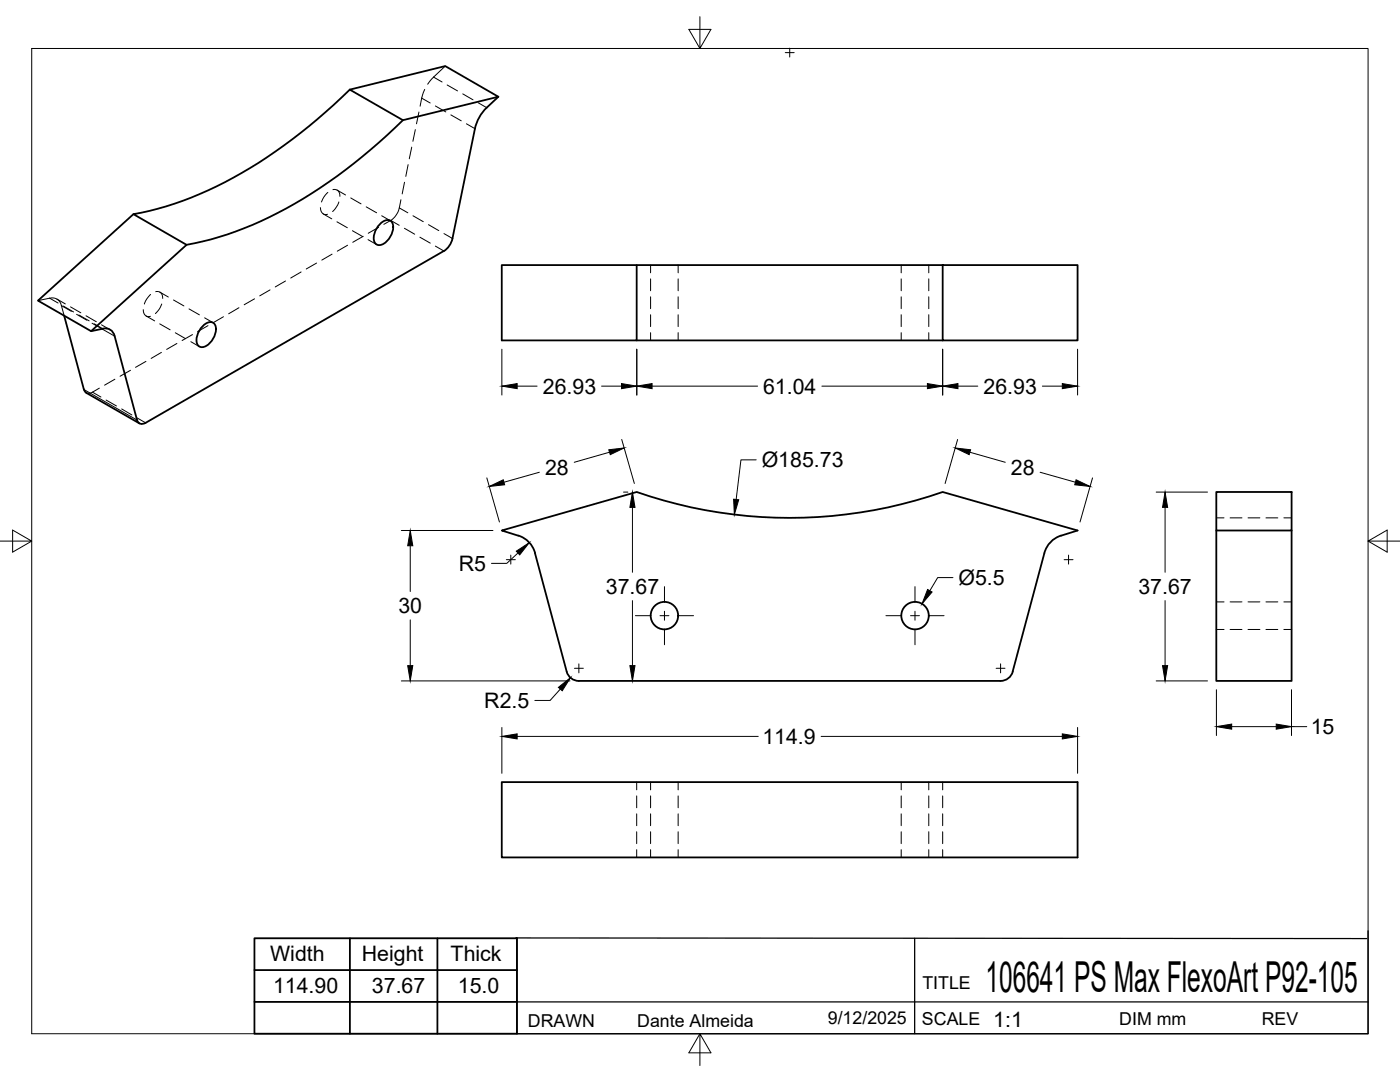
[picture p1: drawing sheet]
<svg xmlns="http://www.w3.org/2000/svg" width="279mm" height="216mm" viewBox="0 0 279 216" stroke-linecap="round" stroke-linejoin="round" font-family="sans-serif">
<!-- layer: Visible -->
<g fill="none" stroke="#000" stroke-width=".36">
<path d="M69.8 17.9l19.1-4.7 10.6 6.1-19.1 4.7zM69.8 17.9a96.9 96.9 0 0 1-33.4 22.2l-4.9 1.6-4.9 1 10.6 6.2-19 17.2M99.5 19.3l-2.4 2.2M80.4 24a96.6 96.6 0 0 1-33.3 22.2l-5 1.6-4.9 1.1M94.8 25.7l-4.5 21.9-.6 1.4-1.1 1.1M97.1 21.5l-1.3 1.6-.6 1.3-.4 1.3M26.6 42.7l-19 17.3 10.6 6.1 2.3-.5M75.7 44.9a1.66 1.66 0 0 1 2.5-.6 3.5 3.5 0 0 1-2.6 4.6 1.67 1.67 0 0 1-.8-2.5zM88.6 50.1l-59.5 34.3M127.1 52.9h-27v15h27v-15h61M188.1 52.9h27v15h-27zM12.8 63l3.9 14.7"/>
<path d="M16.8 77.7l.4 .7 10.6 6.1M20.5 65.6a1.88 1.88 0 0 1 2.4 1.5l4.4 16.7a1.04 1.04 0 0 0 1.8 .6M40.3 65.2a1.66 1.66 0 0 1 2.5-.5 3.5 3.5 0 0 1-2.6 4.6 1.67 1.67 0 0 1-.8-2.5zM127.1 67.9h61M242.7 98.2h15.1v7.7h-15.1zM103.4 106.9l-3.3-1 27-7.7a92.8 92.8 0 0 0 61 0l27 7.7-3.3 1a4.9 4.9 0 0 0-3.4 3.4l-6.3 23.7a2.46 2.46 0 0 1-2.4 1.9M103.5 106.9a5 5 0 0 1 3.3 3.4l6.3 23.7a2.51 2.51 0 0 0 2.4 1.9h84.2M242.7 105.9v30h15.1v-30M100.1 156.1h115v15h-115z"/>
<circle cx="132.6" cy="122.8" r="2.74"/>
<circle cx="182.6" cy="122.8" r="2.74"/>
</g>
<!-- layer: Hidden -->
<g fill="none" stroke="#000" stroke-width=".2">
<path d="M84.8 17.8l-.5 1.2-.5 2.2M88.9 13.2l-2.8 2.6-.8 1M65.4 38.4l-.8 .9-.4 1M66.4 37.8a1.11 1.11 0 0 1 1.4 1.4M67.3 37.9l1.7 1M70 39.5l2.1 1.2M80 39.9l-.3 1.6a4.1 4.1 0 0 1-1.7 2.5l-1.4 .8M80.7 36.4l-.4 2.3M81.4 32.9l-.4 2.3M82.2 29.4l-.5 2.3M82.9 25.9l-.5 2.3M83.6 22.4l-.5 2.3"/>
<path d="M7.6 60l2.3-.5a1.86 1.86 0 0 1 2.4 1.5l.5 2M11.3 59.7l1.7 .9M30.1 58.8l-.8 .9-.5 1M31.1 58.2a1.11 1.11 0 0 1 1.4 1.3M31.9 58.3l1.7 1M34.6 59.9l2.1 1.1M50.8 59.6l-2.1 1.2M53.9 57.8l-2.1 1.2M57 56.1l-2.1 1.2M60.1 54.3l-2.1 1.2M63.2 52.5l-2.1 1.2M63.9 41.4a1.13 1.13 0 0 0 1.5 1.4"/>
<path d="M64.5 42.7l1.7 1M66.3 50.7l-2.1 1.2M67.2 44.3l2.1 1.1M67.6 40.3l-.5 1-.7 .9M69.4 48.9l-2.1 1.2M70.3 46l2.1 1.2M72.5 47.2l-2.1 1.1M73.1 41.3l2.1 1.2M73.4 47.8l1.7 1M75.6 45.4l-2.1 1.1M76.2 43.1l1.7 .9M129.8 52.9v1.5"/>
<path d="M129.8 55.6v2.4M129.8 59.2v2.4M135.3 52.9v1.5M135.3 55.6v2.4M135.3 59.2v2.4M179.9 52.9v1.5M179.9 55.6v2.4M179.9 59.2v2.4M185.4 52.9v1.5M185.4 55.6v2.4M185.4 59.2v2.4M14.1 61.2l2 1.2"/>
<path d="M17.2 63l2 1.2M19.8 77.4l-1.6 1-.5 .1-.5-.1M20.3 64.8l1.6 1M22.9 75.7l-2 1.2M26 73.9l-2 1.2M28.6 61.8a1.12 1.12 0 0 0 1.4 1.3M29.1 72.1l-2 1.2M29.2 63.1l1.7 .9M31.9 64.6l2.1 1.2M32.2 70.3l-2 1.2M32.3 60.7l-.5 1-.8 .9M35 66.4l2 1.2"/>
<path d="M35.3 68.5l-2 1.2M37.7 61.6l2.1 1.2M38.1 68.2l1.7 1M38.4 66.8l-2.1 1.1M40.8 63.4l1.7 1M41.5 65l-2.1 1.2M44.6 63.2l-2.1 1.2M47.7 61.4l-2.1 1.2M129.8 62.8v2.4M129.8 66.4v1.5M135.3 62.8v2.4M135.3 66.4v1.5"/>
<path d="M179.9 62.8v2.4M179.9 66.4v1.5M185.4 62.8v2.4M185.4 66.4v1.5M242.7 103.3h1.6M245.5 103.3h2.4M249.1 103.3h2.3M252.6 103.3h2.4M256.2 103.3h1.6M242.7 120.1h1.6M242.7 125.6h1.6M245.5 120.1h2.4"/>
<path d="M245.5 125.6h2.4M249.1 120.1h2.3M249.1 125.6h2.3M252.6 120.1h2.4M252.6 125.6h2.4M256.2 120.1h1.6M256.2 125.6h1.6M127.1 156.1v1.5M127.1 158.8v2.4M129.8 156.1v1.5M129.8 158.8v2.4M135.3 156.1v1.5"/>
<path d="M135.3 158.8v2.4M179.9 156.1v1.5M179.9 158.8v2.4M185.4 156.1v1.5M185.4 158.8v2.4M188.1 156.1v1.5M188.1 158.8v2.4M127.1 162.4v2.4M127.1 166v2.3M127.1 169.5v1.6M129.8 162.4v2.4M129.8 166v2.3"/>
<path d="M129.8 169.5v1.6M135.3 162.4v2.4M135.3 166v2.3M135.3 169.5v1.6M179.9 162.4v2.4M179.9 166v2.3M179.9 169.5v1.6M185.4 162.4v2.4M185.4 166v2.3M185.4 169.5v1.6M188.1 162.4v2.4M188.1 166v2.3"/>
<path d="M188.1 169.5v1.6"/>
</g>
<!-- layer: Hidden Narrow -->
<g fill="none" stroke="#000" stroke-width=".2">
<path d="M84.2 19.6l1.7 1M86.5 15.4l1.7 1M89.2 17l2.1 1.1M92.4 18.7l2 1.2M86.9 21.1l2.1 1.2M90 22.9l2.1 1.2M93.1 24.7l1.7 1M95.4 20.5l1.7 1M9.9 59.5l1.7 1M78 44l1.7 1M79.7 41.5l1.7 1M80.7 45.6l2.1 1.1"/>
<path d="M82.4 43.1l2.1 1.1M83.8 47.3l2.1 1.2M85.5 44.8l2.1 1.2M86.9 49.1l1.7 1M88.6 46.6l1.7 1M12.3 61l1.9 1.1M12.6 61.1l2.1 1.2M15.3 62.7l2 1.2M15.7 62.8l2.1 1.2M18.4 64.5l2 1.1M18.5 78.3l1.7 .9M18.8 64.6l1.7 1"/>
<path d="M21.2 79.8l2 1.2M24.3 81.6l2 1.2M27.4 83.4l1.7 1"/>
</g>
<!-- layer: Visible Narrow -->
<path d="M16.7 77.7l10.6 6.1M20.4 65.6l2.5 1.5" fill="none" stroke="#000" stroke-width=".2"/>
<!-- layer: Border -->
<path d="M6.3 9.7h266.7v196.6h-266.7zM139.7 3.3v6.4l2.2-3.8h-4.4l2.2 3.8M0 108h6.3l-3.8-2.2v4.4l3.8-2.2M273 108l3.8 2.2v-4.4l-3.8 2.2h6.4M139.7 206.3l-2.2 3.8h4.4l-2.2-3.8v6.3" fill="none" stroke="#000" stroke-width=".2"/>
<!-- layer: Titleblock -->
<path d="M102.9 187.2l169.9 .1M103.2 199.9h169.8M182.5 187.2v19.1M273 185.7v20.6h-169.8v-19.1" fill="none" stroke="#000" stroke-width=".25"/>
<path d="M50.8 187.2h52.4v19.1h-52.4zM50.8 193.6h52.4M50.8 199.9h52.4M69.8 187.2v19.1M87.3 187.2v19.1" fill="none" stroke="#000" stroke-width=".36"/>
<!-- layer: Smart Centers -->
<g fill="none" stroke="#000" stroke-width=".2">
<path d="M156.7 10.5h1.8M157.6 9.6v1.8M101 111.7h1.8M101.9 110.8v1.8M132.6 117.1v3.1M182.6 117.1v3.1M212.4 111.7h1.7M213.3 110.8v1.8M114.6 133.4h1.8M115.5 132.5v1.8M126.8 122.9h3.1M131.7 122.9h1.8"/>
<path d="M132.6 122v1.8M132.6 125.5v3.2M135.3 122.9h3.1M176.8 122.9h3.1M181.7 122.9h1.8M182.6 122v1.8M182.6 125.5v3.2M185.3 122.9h3.1M198.8 133.4h1.8M199.7 132.5v1.8"/>
</g>
<!-- layer: FD_Dimensions -->
<g fill="none" stroke="#000" stroke-width=".2">
<path d="M100.2 69.7v9.1M103.2 77h4M120.1 77h3.9M127.1 69.7v9.1M130.1 77h21.1M164 77h21.1M188.1 69.7v9.1M191.2 77h3.9M208 77h4M215.1 69.7v9.1M97.2 95.4l2.5 8.8M107.6 94.2l-7 2"/>
<path d="M121.6 90.2l-7 2M124.1 87.7l2.5 8.8M124.4 98.2h.9M150.9 91.8h-3l-1 7.9M191.1 87.7l-2.5 8.8M193.5 90.2l7.1 2M207.6 94.2l7 2M218 95.4l-2.5 8.8M230.7 98.2h10.3M80.1 105.9h18.3M81.9 108.9v9.1M103.4 110.3l-2.3 2.1h-3"/>
<path d="M126.2 101.2v13M126.2 119.8v13M190.2 115.3h-3.1l-1.5 2.6M232.5 101.2v13M232.5 119.8v13M80.1 135.9h33.6M81.9 123.7v9.1M111.8 137.5l-2 2.3h-3.1M230.7 135.9h10.3M242.8 137.6v9.2M257.7 137.6v9.2M100.2 145.2v9.1"/>
<path d="M103.2 146.9h48.1M163.9 146.9h48.1M215.1 145.2v9.1M245.8 145h8.9M257.7 145h3.1"/>
</g>
<g fill="#000" stroke="#000" stroke-width=".2">
<path d="M100.2 77l3-.5v1.1zM124 76.5l3.1 .5-3.1 .6zM127.1 77l3-.5v1.1zM185.1 76.5l3 .5-3 .6zM188.1 77l3.1-.5v1.1zM212 76.5l3.1 .5-3.1 .6zM97.6 97.1l2.8-1.4 .3 1zM121.5 89.7l3.1-.3-2.8 1.3zM146.4 99.6l1 .1-.8 3zM190.6 89.4l3.1 .3-.3 1zM214.8 95.7l2.8 1.4-3.1-.4zM81.9 105.9l.5 3h-1z"/>
<path d="M103 110l2.6-1.7-1.9 2.4zM126.2 98.2l.5 3h-1zM185.1 117.6l.9 .5-2 2.4zM232.5 98.2l.5 3h-1zM81.4 132.8h1l-.5 3.1zM111.4 137.2l2.5-2-1.7 2.6zM125.7 132.8h1l-.5 3.1zM232 132.8h1l-.5 3.1zM100.2 146.9l3-.5v1zM212 146.4l3.1 .5-3.1 .5zM242.8 145l3-.5v1zM254.7 144.5l3 .5-3 .5z"/>
</g>
<text font-size="8.5" x="196.7" y="198">106641 PS Max FlexoArt P92-105</text>
<g font-size="4.3">
<text x="108.3" y="78.5">26.93</text>
<text x="152.3" y="78.5">61.04</text>
<text x="196.3" y="78.5">26.93</text>
<text x="108.8" y="94.7">28</text>
<text x="152" y="93.2">Ø185.73</text>
<text x="201.8" y="94.7">28</text>
<text x="91.5" y="113.9">R5</text>
<text x="120.9" y="118.5">37.67</text>
<text x="191.3" y="116.7">Ø5.5</text>
<text x="227.2" y="118.5">37.67</text>
<text x="79.5" y="122.4">30</text>
<text x="96.6" y="141.3">R2.5</text>
<text x="152.1" y="148.4">114.9</text>
<text x="261.6" y="146.5">15</text>
<text x="53.9" y="191.9">Width</text>
<text x="72.2" y="191.9">Height</text>
<text x="89.9" y="191.9">Thick</text>
<text x="54.5" y="198.2">114.90</text>
<text x="74.2" y="198.1">37.67</text>
<text x="91.4" y="198.2">15.0</text>
<text x="198.2" y="204.9">1:1</text>
</g>
<g font-size="3.5">
<text x="184.1" y="197.3">TITLE</text>
<text x="105.3" y="204.9">DRAWN</text>
<text x="127.2" y="205">Dante Almeida</text>
<text x="165.2" y="204.4">9/12/2025</text>
<text x="184" y="204.5">SCALE</text>
<text x="223.4" y="204.6">DIM mm</text>
<text x="251.8" y="204.6">REV</text>
</g>
</svg>
